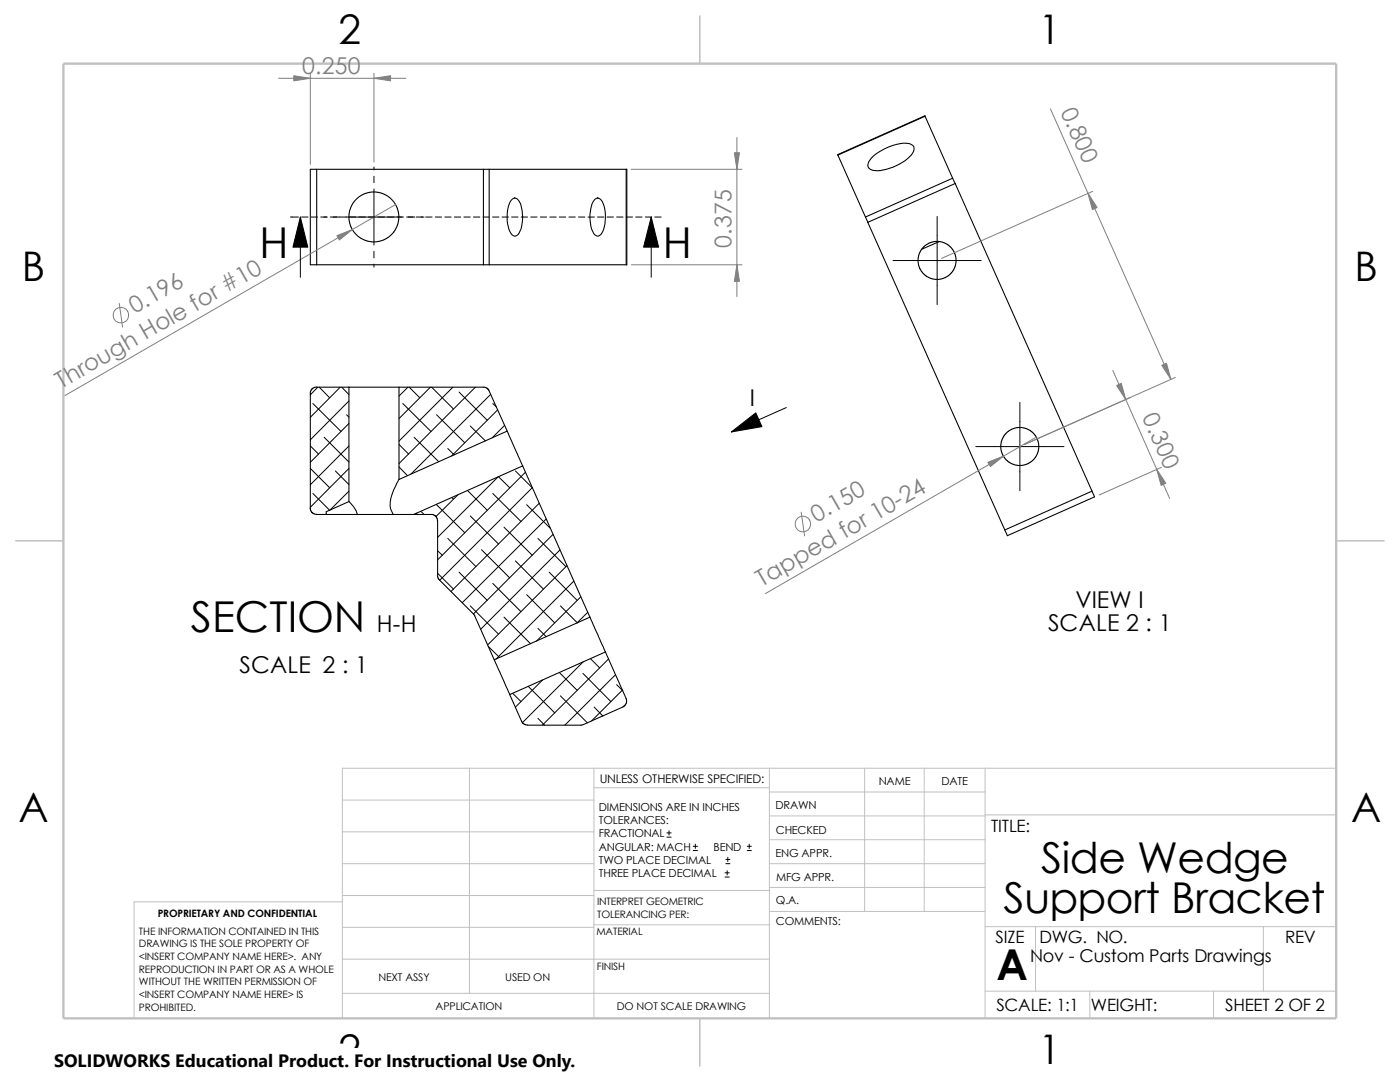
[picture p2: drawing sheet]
<svg xmlns="http://www.w3.org/2000/svg" width="279mm" height="216mm" viewBox="0 0 279 216" stroke-linecap="round" stroke-linejoin="round" font-family="sans-serif">
<g fill="none" stroke="#c0c0c0" stroke-width=".2">
<path d="M68.3 159.6h50.2M93.7 153.3v44.9M118.5 153.3v49.9M118.5 157.2h35M153.5 153.3v49.9M153.5 158h43.1M172.6 153.3v28.6M184.4 153.3v28.6M196.6 153.3v49.9M266.7 153.3h-198.4v49.9M68.3 178.7h50.2M68.3 172.3h50.2"/>
<path d="M68.3 166h50.2M68.3 180h-41.5v23.2M118.5 177.7h35.1M153.5 167.6h43.1M153.5 162.8h43.1M153.5 172.3h43.1M153.5 177.1h43.1M196.6 162.6h70.1M68.3 198.2h85.2M68.3 191.4h85.2M68.3 185h50.2M118.5 184.5h35.1"/>
<path d="M153.6 181.9h43M196.6 184.9h70.1M196.6 197.8h70.1M206.7 184.9v12.9M217.5 197.8v5.4M242.2 197.8v5.4M252.1 184.9v12.9"/>
</g>
<path d="M139.7 3.2v9.5M3.1 107.9h9.6M266.7 107.9h9.5M139.7 203.2v9.5" fill="none" stroke="#c0c0c0" stroke-width=".21"/>
<path d="M12.7 12.7h254v190.5h-254z" fill="none" stroke="#c0c0c0" stroke-width=".47"/>
<g fill="none" stroke="#000" stroke-width=".21">
<path d="M63.2 33.8h-1.3v19h1.3M63.2 33.8v19M63.2 33.8h33.3M96.5 33.8v19M96.5 33.8h1.1M97.6 33.8h27.4M97.6 33.8v19M102 40a.79 .79 0 0 1 .7-.5 .79 .79 0 0 1 .8 .5 7 7 0 0 1-.1 6.8 .83 .83 0 0 1-1.5-.3 7.4 7.4 0 0 1 .1-6.5zM118.8 39.7a.95 .95 0 0 1 1.4 .6 7.5 7.5 0 0 1-.3 6.5 .93 .93 0 0 1-1.1 .2 .93 .93 0 0 1-.5-.9 7.1 7.1 0 0 1 .3-6.1zM125 33.8h.1v19h-.1M125 33.8v19M167.2 30.9l5.5 12.4"/>
<path d="M173.9 31.5a10.4 10.4 0 0 1 7.3-2.9 1.13 1.13 0 0 1 1.2 .7 1.13 1.13 0 0 1-.3 1.3 9.8 9.8 0 0 1-7.9 3.4 1.17 1.17 0 0 1-1-.9 1.17 1.17 0 0 1 .5-1.2zM184.6 23.2l-17.4 7.7M184.6 23.2l5.5 12.4M190.1 35.6l.5 1M190.1 35.6l-17.4 7.7M190.6 36.6l-17.4 7.8M190.6 36.6l27.3 61.4M63.2 52.8h33.3M96.5 52.8h1.1M97.6 52.8h27.4M172.7 43.3l.5 1.1M173.2 44.4l27.3 61.3"/>
<path d="M187.4 48.2l-3.5 1.5M69.6 77.3h10M69.6 77.3l-6.4-.1-.8 .3-.5 .7v23.2M69.6 77.3v22.8M79.6 77.3h17.2l.5 .2 .3 .5M79.6 77.3v18.4M97.6 78l3.6 8M79.6 95.7a16.5 16.5 0 0 0-1.7 4.4 3.4 3.4 0 0 0 .6 2.6M101.2 86l3.1 7M101.2 86l-21.6 9.7M104.3 93l-21.8 9.7M104.3 93l13.4 30.1"/>
<path d="M207 87.5l.3 1.2v.8l-.2 1-.6 1-1.4 1.1-1.2 .3h-.8l-1-.3-1-.6-1.1-1.4-.3-1.1v-.8l.3-1 .6-1 1.4-1.1 1.1-.3h.8l1 .3 1.1 .5 .6 .7 .4 .8M217.9 98l-17.4 7.7M217.9 98l.5 1.1-17.4 7.8-.5-1.2M61.9 101.4l.3 .8 .5 .4 2.4 .1M65.1 102.7h6.2M69.6 100.1a6.9 6.9 0 0 1 1.7 2.6M69.6 100.1l-4.5 2v.6M71.3 102.7h7.2M78.5 102.7h4M82.5 102.7h3.9l.7 .5 .2 .7 .1 11.5 7.3 7.3 3.9 9M98.6 131.7l3.1 6.9M101.7 138.6l2.4 5.3"/>
<path d="M117.7 123.1l-19.1 8.6M117.7 123.1l3.1 7M120.8 130.1l4.2 9.4v.8l-.5 .6-8.4 3.8h-10.8l-.9-.3-.3-.5M120.8 130.1l-19.1 8.5"/>
<circle cx="74.6" cy="43.3" r="5"/>
<circle cx="187" cy="52" r="3.8"/>
</g>
<g fill="none" stroke="#000" stroke-width=".2">
<path d="M74.6 33.3v.6M74.6 35.2v1.2M74.6 37.7v11.2M58 43.3h1.6M59.9 43.3v12M60.2 43.3h1.3M62.1 43.3h1.3M64 43.3h1.3M65.9 43.3h14.6M74.6 50.2v1.2M74.6 52.7v.6M81.2 43.3h1.6"/>
<path d="M83.1 43.3h1.5M85 43.3h1.2M86.9 43.3h1.2M88.8 43.3h1.2M90.7 43.3h1.2M92.6 43.3h1.3M94.5 43.3h1.3M96.4 43.3h1.3M98.3 43.3h1.3M100.2 43.3h1.3M102.1 43.3h1.3M104 43.3h1.3"/>
<path d="M105.9 43.3h1.3M107.8 43.3h1.3M109.7 43.3h1.3M111.6 43.3h1.3M113.5 43.3h1.3M115.4 43.3h1.3M117.3 43.3h1.3M119.3 43.3h1.2M121.2 43.3h1.2M123.1 43.3h1.2M125 43.3h1.2M126.9 43.3h1.2"/>
<path d="M128.8 43.3h1.2M130 43.3v12M130.7 43.3h1.3M178.2 52h17.6M187 43.2v17.6M63.4 77.3l-1.5 1.5M63.7 77.3l2.1 2.1M67.9 77.3l-6 6M68.2 77.3l1.4 1.4M81.4 77.3l-1.8 1.7M81.7 77.3l2.1 2.1M85.9 77.3l-6.3 6.2"/>
<path d="M86.1 77.3l4.4 4.3M90.4 77.3l-10.8 10.7M91.6 78.2l5.6 5.7M94.9 77.3l-15.3 15.2M97.9 78.7l-15.9 15.9M61.9 93.5l3.9 3.8M61.9 89l1.6 1.6M62.4 98.5l3.4 3.3M62.4 80.5l5.7 5.6M64.7 87.2l4.9 5M66.9 94l2.7 2.7M69.2 82.8l.4 .4"/>
<path d="M69.6 80l-7.7 7.8M69.6 84.5l-7.7 7.7M69.6 89l-7.7 7.7M69.6 93.5l-7.7 7.7M69.6 98l-3.7 3.8M79.6 93.2l1.7 1.7M79.6 88.7l1.9 1.9M80.4 80.5l5.6 5.6M82.6 87.2l4.9 4.9M87.1 82.8l5.7 5.5M89.4 89.5l1.2 1.3M90.2 99.3l.3 .3"/>
<path d="M91.4 98.8l-4.4 4.3M93.3 97.9l3.9 3.9M93.9 85l3 3M98.3 98.5l5.7 5.6M98.3 80.5l.8 .7M99.3 81.8l-9.2 9.2M99.4 95.1l-12.1 12.1M99.5 95.1l2.2 2.2M100.7 84.9l-2.5 2.5M102.9 94l3.4 3.4M104.9 94.2l-17.6 17.5M106.2 97.3l-18.4 18.5"/>
<path d="M156.9 81.3l-10.9 4.9M194.7 89.1h17.6M203.5 80.3v17.6M65.1 102.5l-.1 .2M83.2 102.4l-.3 .3M84 102l.6 .7M87.1 100.7l5.7 5.6M87.3 114.4l3.2 3.2M87.3 109.9l1 .9M89.4 107.4l5.6 5.7M91.6 114.2l5.6 5.6M93.9 103l5.6 5.5"/>
<path d="M96.1 109.7l5.6 5.6M98.3 116.4l5.7 5.6M100.6 105.2l5.6 5.6M102.9 111.9l5.6 5.7M105.1 118.7l5.6 5.6M105.1 100.7l4.8 4.8M107.4 107.4l5.5 5.7M107.6 100.4l-17.6 17.6M109 103.5l-16.8 16.8M109.6 114.2l5.6 5.6M110.4 106.6l-15.9 15.9M111.8 109.7l-15.9 15.9"/>
<path d="M113.2 112.9l-15.9 15.8M114.5 116l-15.5 15.5M115.9 119.1l-8.8 8.8M93.9 120.9l5.6 5.6M97.5 129l2.2 2.2M100.6 123.1l5.3 5.3M102.3 138.3l1.7 1.7M105.4 136.9l5.3 5.3M107.4 125.4l1.6 1.6M108.3 135.7l-5.4 5.4M111.6 134.2l3.6 3.6M111.8 138.9l5.4 5.3"/>
<path d="M111.8 120.9l3.4 3.4M116.3 134.4l5.6 5.6M116.4 132.1l-12.1 12.1M117.3 122.2l-2.2 2.1M117.9 131.4l1.8 1.9M121.5 131.5l-13.3 13.2M122.9 134.6l-10.2 10.1M123.1 136.6l1.2 1.2M124.2 137.7l-6.1 6.1M107.4 143.3l1.3 1.4M118.6 141.1l1.7 1.8M133.1 167h.8"/>
<path d="M133.1 166.2h.8M133.5 165.8v.8M138.3 169.7h.9M138.3 168.9h.9M138.8 168.4v.9M144.7 175h.8M144.7 174.2h.8M144.9 172.3h.8M144.9 171.5h.8M145.1 173.7v.9M145.2 171.1v.8M149.1 169.7h.8"/>
<path d="M149.1 168.9h.8M149.5 168.4v.9"/>
</g>
<path d="M59.9 43.3l1.5 6h-2.9zM130 43.3l1.4 6h-3zM146 86.2l4.8-3.8 1.3 2.7z" fill="#000" stroke="#000" stroke-width=".2"/>
<g fill="none" stroke="#808080" stroke-width=".2">
<path d="M55.6 15.6h25.4M61.9 14.6v18.2M74.6 14.6v17.7M126 33.8h22.1M147.1 27.4v31.8M209.6 21.7l24.1 54M218.1 38.2l-30.2 13.4M79 40.8l-66 38.1M126 52.8h22.1M23.8 60.5l.7 4.8M222.1 73.9l11.3 25.5M234.6 75.3l-30.1 13.4"/>
<path d="M206.8 87.2l-54.1 31.2M231.8 93.3l-12.4 5.5M159.9 102.2l.7 4.7"/>
<circle cx="24.1" cy="62.9" r="1.56"/>
<circle cx="160.2" cy="104.6" r="1.56"/>
</g>
<g fill="#808080" stroke="#808080" stroke-width=".2">
<path d="M67.2 47l3.1-1.2-2.6 2.1z"/>
<path d="M147.1 52.8l.5 3.3h-1z"/>
<path d="M146.6 30.5h1l-.5 3.3z"/>
<path d="M74.6 15.6l3.3-.5v1z"/>
<path d="M58.6 15.1l3.3 .5-3.3 .5z"/>
<path d="M231.9 72.9l.9-.4 .9 3.2z"/>
<path d="M217.1 38.6l1.8 2.8-.9 .4z"/>
<path d="M197.1 92.2l3.2-1.2-2.6 2.1z"/>
<path d="M222.8 76.9l1-.4 .9 3.2z"/>
<path d="M230.8 93.6l1.9 2.8-1 .5z"/>
</g>
<path d="M10.8 209.2h104.1v6.7h-104.1z" fill="#fff"/>
<g font-size="8.5">
<text x="51.8" y="51.5">H</text>
<text x="132.3" y="51.5">H</text>
<text x="38.1" y="126">SECTION</text>
<text x="207.8" y="174.1">Side Wedge</text>
<text x="200.3" y="182.2">Support Bracket</text>
<text x="198.8" y="195.5">A</text>
</g>
<g font-size="8.1">
<text x="67.6" y="8.8">2</text>
<text x="207.3" y="8.8">1</text>
<text x="4.4" y="56.1">B</text>
<text x="270.3" y="56.1">B</text>
<text x="3.7" y="164.1">A</text>
<text x="269.6" y="164.1">A</text>
<text x="67.6" y="212.3">2</text>
<text x="207.3" y="212.3">1</text>
</g>
<g font-size="4.6" fill="#808080">
<text x="60.3" y="14.7">0.250</text>
<text x="211.6" y="22.3" transform="rotate(66 211.6 22.3)">0.800</text>
<text x="146" y="49.5" transform="rotate(-90 146 49.5)">0.375</text>
<text x="26.9" y="62.7" transform="rotate(-30 26.9 62.7)">0.196</text>
<text x="12.2" y="77.6" transform="rotate(-30 12.2 77.6)">Through Hole for #10</text>
<text x="227.9" y="83.2" transform="rotate(66 227.9 83.2)">0.30</text>
<text x="163" y="104.4" transform="rotate(-30 163 104.4)">0.150</text>
<text x="152" y="117.2" transform="rotate(-30 152 117.2)">Tapped for 10-24</text>
</g>
<g font-size="4.6">
<text x="149.6" y="81">I</text>
<text x="209.2" y="125.9">SCALE 2 : 1</text>
<text x="214.6" y="121.3">VIEW I</text>
<text x="75.2" y="126.1">H-H</text>
<text x="47.8" y="134.3">SCALE 2 : 1</text>
</g>
<text font-size="3.6" x="10.8" y="213">SOLIDWORKS Educational Product. For Instructional Use Only.</text>
<text font-size="3.5" x="205.6" y="191.9">Nov - Custom Parts Drawings</text>
<g font-size="3.4">
<text x="197.8" y="166">TITLE:</text>
<text x="198.7" y="188.1">SIZE</text>
<text x="207.5" y="188.1">DWG. NO.</text>
<text x="256.5" y="188.2">REV</text>
<text x="198.8" y="201.7">SCALE: 1:1</text>
<text x="217.7" y="201.8">WEIGHT:</text>
<text x="244.5" y="201.7">SHEET 2 OF 2</text>
</g>
<text font-size="2.4" x="119.7" y="156.2">UNLESS OTHERWISE SPECIFIED:</text>
<g font-size="2.2">
<text x="119.5" y="161.8">DIMENSIONS ARE IN INCHES</text>
<text x="154.8" y="161.5">DRAWN</text>
<text x="175.4" y="156.7">NAME</text>
<text x="187.9" y="156.7">DATE</text>
<text x="119.5" y="164.4">TOLERANCES:</text>
<text x="119.5" y="167.1">FRACTIONAL</text>
<text x="154.8" y="166.3">CHECKED</text>
<text x="119.5" y="172.4">TWO PLACE DECIMAL</text>
<text x="119.5" y="169.8">ANGULAR: MACH</text>
<text x="142.4" y="169.8">BEND</text>
<text x="154.8" y="171">ENG APPR.</text>
<text x="119.5" y="175">THREE PLACE DECIMAL</text>
<text x="154.9" y="175.7">MFG APPR.</text>
<text x="154.9" y="184.7">COMMENTS:</text>
<text x="154.9" y="180.5">Q.A.</text>
</g>
<g font-size="2.1">
<text x="75.5" y="195.7">NEXT ASSY</text>
<text x="100.8" y="195.7">USED ON</text>
<text x="86.9" y="201.5">APPLICATION</text>
<text x="123.1" y="201.6">DO NOT SCALE DRAWING</text>
</g>
<g font-size="2">
<text x="31.5" y="183">PROPRIETARY AND CONFIDENTIAL</text>
<text x="119.2" y="180.6">INTERPRET GEOMETRIC</text>
<text x="119.2" y="183.1">TOLERANCING PER:</text>
<text x="27.7" y="186.5">THE INFORMATION CONTAINED IN THIS</text>
<text x="27.7" y="189.1">DRAWING IS THE SOLE PROPERTY OF</text>
<text x="27.7" y="191.6">&lt;INSERT COMPANY NAME HERE&gt;. ANY</text>
<text x="119" y="186.6">MATERIAL</text>
<text x="27.7" y="194.1">REPRODUCTION IN PART OR AS A WHOLE</text>
<text x="27.7" y="196.6">WITHOUT THE WRITTEN PERMISSION OF</text>
<text x="119.1" y="193.5">FINISH</text>
<text x="27.7" y="199.1">&lt;INSERT COMPANY NAME HERE&gt; IS</text>
<text x="27.7" y="201.7">PROHIBITED.</text>
</g>
</svg>
